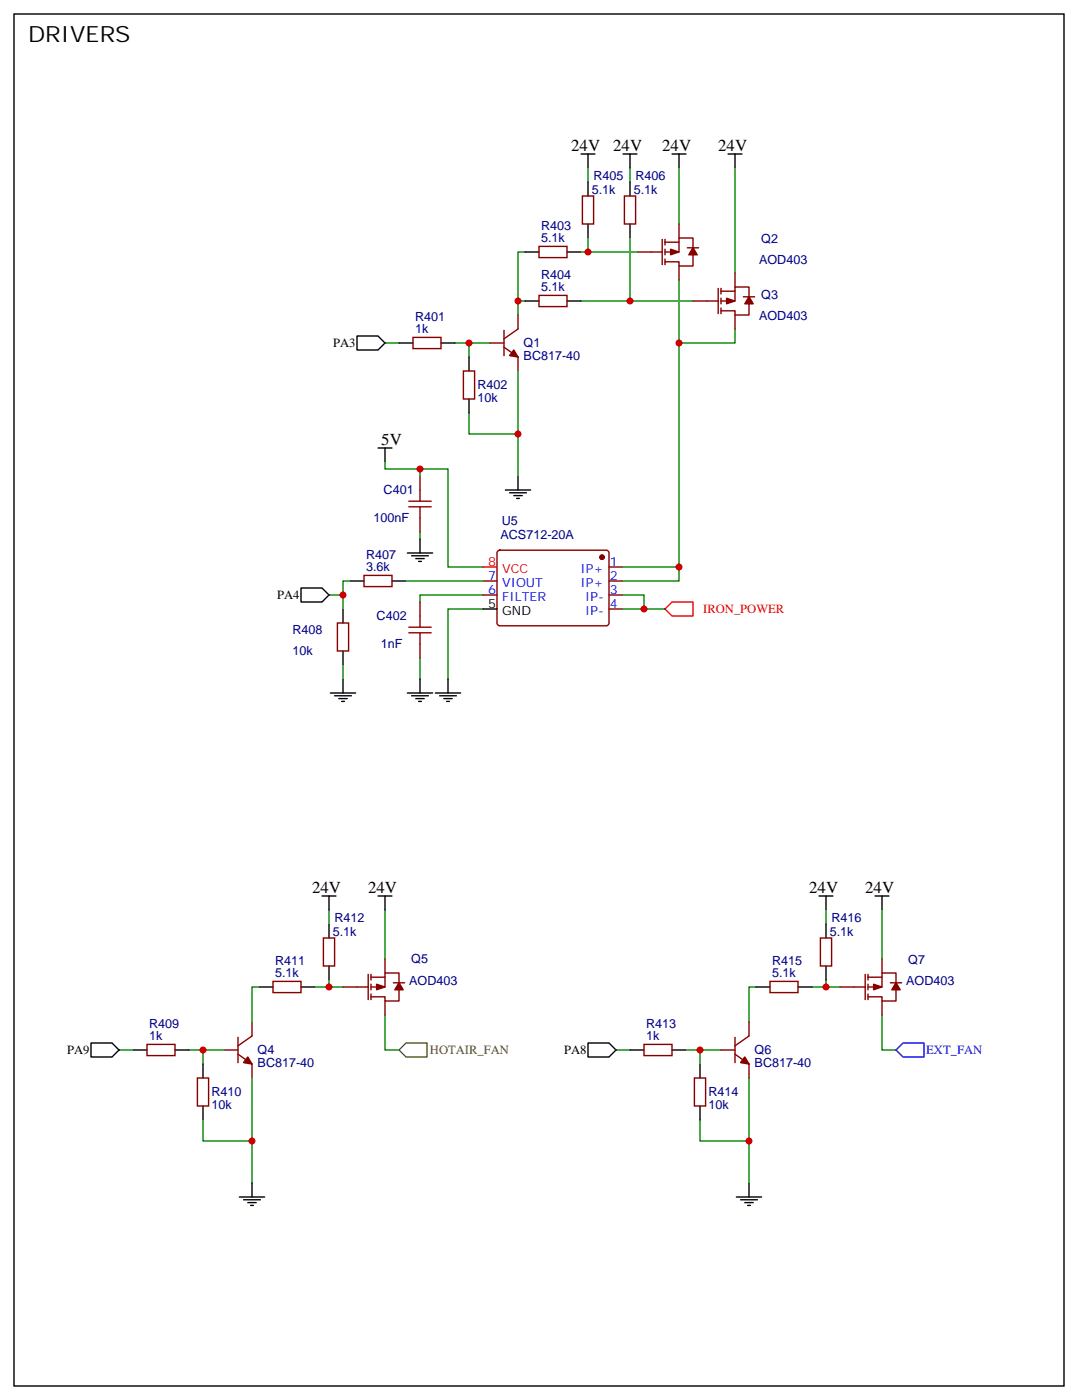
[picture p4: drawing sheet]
<svg xmlns="http://www.w3.org/2000/svg" width="272mm" height="353mm" viewBox="0 0 272 353" stroke-linecap="round" stroke-linejoin="round" font-family="sans-serif">
<g fill="none" stroke="#000" stroke-width=".35">
<path d="M3.5 3.5h264.6v345.7h-264.6zM146.4 38.8h3.5M148.2 38.8v3.5M157 38.8h3.5M158.7 38.8v3.5M169.3 38.8h3.6M171.1 38.8v3.5M183.4 38.8h3.6M185.2 38.8v3.5M148.2 45.9v3.5M148.2 56.4v3.6M158.7 45.9v3.5"/>
<path d="M158.7 56.4v3.6M132.3 63.5h3.5M132.3 75.8h3.5M142.9 63.5h3.5M142.9 75.8h3.5M90 84.7h5.2l1.8 1.7-1.8 1.8h-5.2zM100.5 86.4h3.6M111.1 86.4h3.6M118.2 90v3.5M95.2 112.9h3.6M97 112.9v3.5M118.2 100.5v3.6"/>
<path d="M130.5 119.9v3.6M102.7 139.3h6.3M105.8 135.8v3.5M127.4 123.5h6.3M128.4 124.2h4.2M129.5 124.9h2.1M130.2 125.6h.7M75.8 148.2h5.3l1.8 1.7-1.8 1.8h-5.3zM86.4 153.5v3.5M88.2 146.4h3.5M98.8 146.4h3.5M103.7 140.1h4.2"/>
<path d="M104.8 140.8h2.1M105.5 141.5h.7M121.7 153.5h3.5M83.3 174.6h6.3M84.3 175.3h4.2M85.4 176h2.1M86.1 176.7h.7M86.4 164v3.6M86.4 171.1v3.5M102.7 174.6h6.3M103.7 175.3h4.2M104.8 176h2.1"/>
<path d="M105.5 176.7h.7M105.8 171.1v3.5M109.7 174.6h6.4M110.8 175.3h4.2M111.8 176h2.1M112.5 176.7h.7M112.9 171.1v3.5M81.1 225.8h3.6M82.9 225.8v3.5M82.9 232.8v3.6M95.2 225.8h3.6M97 225.8v3.5"/>
<path d="M206.4 225.8h3.5M208.1 225.8v3.5M208.1 232.8v3.6M220.5 225.8h3.5M222.2 225.8v3.5M65.3 248.7h3.5M75.8 248.7h3.6M82.9 243.4v3.5M190.5 248.7h3.5M201.1 248.7h3.5M208.1 243.4v3.5M22.9 262.8h5.3l1.8 1.8-1.8 1.7h-5.3z"/>
<path d="M33.5 264.6h3.5M44.1 264.6h3.5M51.2 268.1v3.5M51.2 278.7v3.5M148.2 262.8h5.3l1.7 1.8-1.7 1.7h-5.3zM158.7 264.6h3.6M169.3 264.6h3.6M176.4 268.1v3.5M176.4 278.7v3.5M63.5 298.1v3.5M188.7 298.1v3.5M60.3 301.6h6.4"/>
<path d="M61.4 302.3h4.2M62.4 303h2.2M63.1 303.7h.8M185.6 301.6h6.3M186.6 302.3h4.3M187.7 303h2.1M188.4 303.7h.7"/>
</g>
<g fill="none" stroke="#008700" stroke-width=".35">
<path d="M148.2 42.3v3.6M148.2 60v3.5M158.7 42.3v3.6M158.7 60v15.8M171.1 42.3v14.1M185.2 42.3v26.5M130.5 75.8h1.8M132.3 63.5h-1.8v15.9M146.4 75.8h28.2M146.4 63.5h14.1M171.1 70.6v75.8h-14.1M97 86.4h3.5"/>
<path d="M114.7 86.4h8.8M118.2 86.4v3.6M130.5 93.5v26.4M185.2 82.9v3.5h-14.1M97 116.4v1.8h15.9v24.7h8.8M105.8 118.2v1.7M118.2 104.1v5.3h12.3M105.8 134.1v1.7M82.9 149.9h3.5M88.2 146.4h-1.8v7.1M102.3 146.4h19.4M121.7 149.9h-15.9v1.8"/>
<path d="M121.7 153.5h-8.8v17.6M157 142.9h14.1M157 149.9h5.3v3.6M157 153.5h10.6M86.4 167.6v3.5M105.8 165.8v5.3M82.9 229.3v3.5M97 229.3v12.4M208.1 229.3v3.5M222.2 229.3v12.4M65.3 248.7h-1.8v8.8M79.4 248.7h7"/>
<path d="M82.9 246.9v1.8M97 255.8v8.8h3.5M190.5 248.7h-1.8v8.8M204.6 248.7h7.1M208.1 246.9v1.8M222.2 255.8v8.8h3.6M30 264.6h3.5M47.6 264.6h8.8M51.2 264.6v3.5M63.5 271.6v26.5M155.2 264.6h3.5M172.9 264.6h8.8"/>
<path d="M176.4 264.6v3.5M188.7 271.6v26.5M51.2 282.2v5.3h12.3M176.4 282.2v5.3h12.3"/>
</g>
<path d="M103 126.3h5.7M103 127.7h5.7M105.8 123.5v2.8M105.8 127.7v2.8M103 158h5.7M103 159.5h5.7M105.8 155.2v2.8M105.8 159.5v2.8" fill="none" stroke="#a10000" stroke-width=".35"/>
<g fill="none" stroke="#870000" stroke-width=".35">
<path d="M146.8 49.4h2.8v7h-2.8zM157.3 49.4h2.9v7h-2.9zM171.1 56.4v3.6M130.5 79.4v3.5l-3.5 2.5M135.8 62.1h7.1v2.8h-7.1zM135.8 74.4h7.1v2.9h-7.1zM160.5 63.5h6.4M166.9 60.3v6.4M167.6 61h3.5M167.6 60.3v1.4M167.6 62.8v1.4M167.6 65.3v1.4"/>
<path d="M171.1 67v3.6M173.2 62.4h2.8M174.6 64.2v2.8h-3.5v-1h-3.5M174.6 62.4v-2.4h-3.5v3.5h-3.5M174.6 75.8h6.4M181 72.7v6.3M181.7 73.4h3.5M181.7 72.7v1.4M181.7 75.1v1.5M181.7 77.6v1.4M185.2 68.8v3.5M185.2 79.4v3.5"/>
<path d="M187.3 74.8h2.8M188.7 76.6v2.8h-3.5v-1.1h-3.5M188.7 74.8v-2.5h-3.5v3.5h-3.5M104.1 85h7v2.8h-7zM116.8 93.5h2.8v7h-2.8zM123.5 86.4h3.5M127 87.5l3.5 2.5v3.5M127 83.3v6.3M105.8 119.9v3.6M105.8 130.5v3.6M125.5 138.8l.4-.2h26.9a.71 .71 0 0 1 .7 .7v17.7l-.3 .5-.4 .2h-26.9l-.5-.2-.2-.5v-17.7zM85 157h2.8v7h-2.8z"/>
<path d="M91.7 145h7.1v2.8h-7.1zM105.8 151.7v3.5M121.7 146.4h3.5M121.7 149.9h3.5M153.5 142.9h3.5M153.5 146.4h3.5M153.5 149.9h3.5M153.5 153.5h3.5M105.8 162.3v3.5M81.5 236.4h2.8v7h-2.8zM206.7 236.4h2.8v7h-2.8zM63.5 257.5v3.6l-3.5 2.4"/>
<path d="M68.8 247.3h7v2.8h-7zM86.4 248.7h6.4M92.8 245.5v6.4M93.5 246.2h3.5M93.5 245.5v1.4M93.5 248v1.4M93.5 250.5v1.4M97 241.7v3.5M97 252.2v3.6M99.1 247.7h2.9M100.5 249.4v2.8h-3.5v-1h-3.5M100.5 247.7v-2.5h-3.5v3.5h-3.5"/>
<path d="M188.7 257.5v3.6l-3.5 2.4M194 247.3h7.1v2.8h-7.1zM211.7 248.7h6.3M218 245.5v6.4M218.7 246.2h3.5M218.7 245.5v1.4M218.7 248v1.4M218.7 250.5v1.4M222.2 241.7v3.5M222.2 252.2v3.6M224.4 247.7h2.8M225.8 249.4v2.8h-3.6v-1h-3.5"/>
<path d="M225.8 247.7v-2.5h-3.6v3.5h-3.5M37 263.2h7.1v2.8h-7.1zM49.7 271.6h2.9v7.1h-2.9zM56.4 264.6h3.6M60 265.6l3.5 2.5v3.5M60 261.4v6.4M162.3 263.2h7v2.8h-7zM175 271.6h2.8v7.1h-2.8zM181.7 264.6h3.5M185.2 265.6l3.5 2.5v3.5M185.2 261.4v6.4"/>
</g>
<path d="M121.7 142.9h3.5M169.3 151.7h5.3v3.5h-5.3l-1.7-1.7z" fill="none" stroke="#f00" stroke-width=".35"/>
<g fill="#870000" stroke="#870000" stroke-width=".35">
<path d="M129.5 88.2l1 1.8-2.1-.4z"/>
<path d="M62.4 266.3l1.1 1.8-2.1-.3z"/>
<path d="M187.7 266.3l1 1.8-2.1-.3z"/>
<path d="M169 62.8l2.1 .7-2.1 .7z"/>
<path d="M174.6 62.4l1.1 1.8h-2.1z"/>
<path d="M183.1 75.1l2.1 .7-2.1 .8z"/>
<path d="M188.7 74.8l1.1 1.8h-2.1z"/>
<path d="M94.9 248l2.1 .7-2.1 .7z"/>
<path d="M100.5 247.7l1.1 1.7h-2.1z"/>
<path d="M220.1 248l2.1 .7-2.1 .7z"/>
<path d="M225.8 247.7l1 1.7h-2.1z"/>
<circle cx="151.7" cy="140.4" r=".53"/>
</g>
<path d="M100.5 264.6l1.8-1.8h5.3v3.5h-5.3z" fill="none" stroke="#660" stroke-width=".35"/>
<path d="M225.8 264.6l1.7-1.8h5.3v3.5h-5.3z" fill="none" stroke="#00f" stroke-width=".35"/>
<g fill="#c00">
<circle cx="118.2" cy="86.4" r=".88"/>
<circle cx="130.5" cy="109.4" r=".88"/>
<circle cx="162.3" cy="153.5" r=".88"/>
<circle cx="130.5" cy="75.8" r=".88"/>
<circle cx="171.1" cy="86.4" r=".88"/>
<circle cx="171.1" cy="142.9" r=".88"/>
<circle cx="51.2" cy="264.6" r=".88"/>
<circle cx="63.5" cy="287.5" r=".88"/>
<circle cx="82.9" cy="248.7" r=".88"/>
<circle cx="208.1" cy="248.7" r=".88"/>
<circle cx="188.7" cy="287.5" r=".88"/>
<circle cx="176.4" cy="264.6" r=".88"/>
<circle cx="105.8" cy="118.2" r=".88"/>
<circle cx="86.4" cy="149.9" r=".88"/>
<circle cx="158.8" cy="75.8" r=".88"/>
<circle cx="148.2" cy="63.5" r=".88"/>
</g>
<text font-size="5.6" x="7.1" y="10.6">DRIVERS</text>
<g font-size="4.2">
<text x="143.9" y="38.1">24V</text>
<text x="154.5" y="38.1">24V</text>
<text x="166.9" y="38.1">24V</text>
<text x="181" y="38.1">24V</text>
<text x="96.1" y="112.2">5V</text>
<text x="78.7" y="225.1">24V</text>
<text x="92.8" y="225.1">24V</text>
<text x="203.9" y="225.1">24V</text>
<text x="218" y="225.1">24V</text>
</g>
<g font-size="3.2" fill="#000080">
<text x="149.5" y="45.2">R405</text>
<text x="160.1" y="45.2">R406</text>
<text x="149.1" y="48.8">5.1k</text>
<text x="159.7" y="48.8">5.1k</text>
<text x="136.3" y="57.9">R403</text>
<text x="136.3" y="61">5.1k</text>
<text x="191.8" y="61.1">Q2</text>
<text x="136.3" y="70.2">R404</text>
<text x="191.3" y="66.4">AOD403</text>
<text x="136.3" y="73.4">5.1k</text>
<text x="191.8" y="75.2">Q3</text>
<text x="104.6" y="84">1k</text>
<text x="104.6" y="80.8">R401</text>
<text x="191.3" y="80.5">AOD403</text>
<text x="131.9" y="87.6">Q1</text>
<text x="131.9" y="90.7">BC817-40</text>
<text x="120.3" y="101.3">10k</text>
<text x="120.3" y="98.1">R402</text>
<text x="96.7" y="124.6">C401</text>
<text x="94.1" y="131.7">100nF</text>
<text x="126.1" y="135.8">ACS712-20A</text>
<text x="126.5" y="132.3">U5</text>
<text x="92.2" y="143.9">3.6k</text>
<text x="92.2" y="140.8">R407</text>
<text x="73.7" y="159.9">R408</text>
<text x="94.9" y="156.4">C402</text>
<text x="73.7" y="165.2">10k</text>
<text x="95.9" y="163.4">1nF</text>
<text x="84.3" y="232.2">R412</text>
<text x="209.5" y="232.2">R416</text>
<text x="83.9" y="235.7">5.1k</text>
<text x="209.1" y="235.7">5.1k</text>
<text x="69.3" y="243.1">R411</text>
<text x="103.6" y="242.8">Q5</text>
<text x="194.5" y="243.1">R415</text>
<text x="228.9" y="242.8">Q7</text>
<text x="69.3" y="246.2">5.1k</text>
<text x="103.1" y="248.1">AOD403</text>
<text x="194.5" y="246.2">5.1k</text>
<text x="228.4" y="248.1">AOD403</text>
<text x="37.5" y="262.1">1k</text>
<text x="37.5" y="258.9">R409</text>
<text x="162.8" y="262.1">1k</text>
<text x="162.8" y="258.9">R413</text>
<text x="64.9" y="268.9">BC817-40</text>
<text x="64.9" y="265.7">Q4</text>
<text x="190.1" y="268.9">BC817-40</text>
<text x="190.1" y="265.7">Q6</text>
<text x="53.3" y="279.5">10k</text>
<text x="53.3" y="276.3">R410</text>
<text x="178.5" y="279.5">10k</text>
<text x="178.5" y="276.3">R414</text>
</g>
<g font-size="3.2">
<text x="84" y="87.5">PA3</text>
<text x="69.8" y="151">PA4</text>
<text x="123" y="153.1">5</text>
<text x="126.5" y="154.9">GND</text>
<text x="16.9" y="265.6">PA9</text>
<text x="142.2" y="265.6">PA8</text>
</g>
<g font-size="3.2" fill="#f00">
<text x="123" y="142.5">8</text>
<text x="126.5" y="144.3">VCC</text>
<text x="177.2" y="154.6">IRON_POWER</text>
</g>
<g font-size="3.2" fill="#00f">
<text x="153.6" y="142.5">1</text>
<text x="123" y="149.6">6</text>
<text x="123" y="146.1">7</text>
<text x="126.5" y="147.8">VIOUT</text>
<text x="146.3" y="144.3">IP+</text>
<text x="146.3" y="147.8">IP+</text>
<text x="153.6" y="146.1">2</text>
<text x="153.6" y="149.6">3</text>
<text x="126.5" y="151.3">FILTER</text>
<text x="147.5" y="151.3">IP-</text>
<text x="147.5" y="154.9">IP-</text>
<text x="153.6" y="153.1">4</text>
<text x="233.4" y="265.7">EXT_FAN</text>
</g>
<text font-size="3.2" fill="#660" x="108.3" y="265.6">HOTAIR_FAN</text>
</svg>
